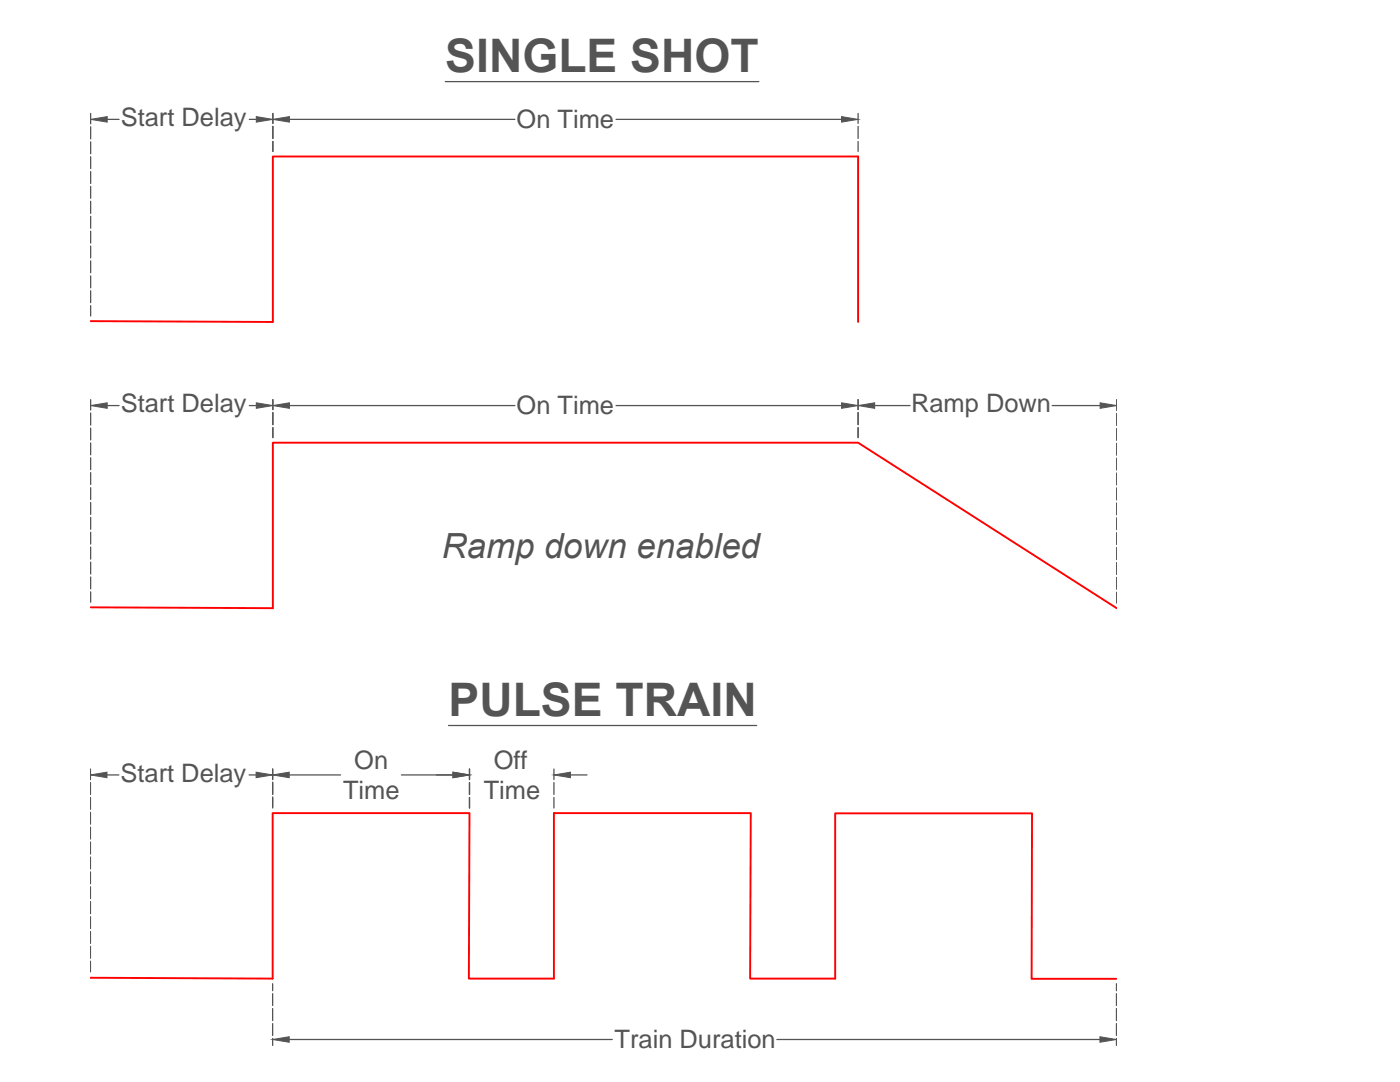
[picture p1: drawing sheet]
<svg xmlns="http://www.w3.org/2000/svg" width="279mm" height="216mm" viewBox="0 0 279 216" stroke-linecap="round" stroke-linejoin="round" font-family="sans-serif">
<!-- layer: pulse -->
<path d="M18.1 64.1l36.4 .1v-33h116.8v33M18.1 121.2l36.4 .2v-33.1h116.8l51.6 33.1M18 195.1l36.4 .2v-33.1h39.3l-.1 33.1h16.9v-33.1h39.3l-.1 33.1h17v-33h39.3l-.1 33h16.9" fill="none" stroke="#f00" stroke-width=".38"/>
<!-- layer: Annotate -->
<g fill="none" stroke="#545454" stroke-width=".25">
<path d="M88.9 16.3h62.5M18.1 22.6v2.1M18.1 25.3v2.4M18.1 28.3v2.4M18.1 31.3v2.3M18.1 34.2v2.4M18.1 37.2v2.4M21.4 23.8h2.4M49.8 23.8h1.4M54.5 22.6v2M54.5 25.2v2.4M54.5 28.2v2"/>
<path d="M57.8 23.8h45M123 23.8h45M171.3 22.6v2M171.3 25.2v2.4M171.3 28.2v2M18.1 40.2v2.4M18.1 43.2v2.3M18.1 46.1v2.4M18.1 49.1v2.4M18.1 52.1v2.3M18.1 55.1v2.3M18.1 58v2.4"/>
<path d="M18.1 61v2.1M18.1 79.7v2.1M54.5 79.7v2M171.3 79.7v2M222.9 79.7v2.2M18.1 82.4v2.4M18.1 85.4v2.4M18.1 88.4v2.3M18.1 91.3v2.4M18.1 94.3v2.4M18.1 97.3v2.4M21.4 80.9h2.4"/>
<path d="M49.8 80.9h1.4M54.5 82.3v2.4M54.5 85.3v2M57.8 80.9h45M123 80.9h45M171.3 82.3v2.4M171.3 85.3v2M174.6 80.9h7M210 80.9h9.6M222.9 82.5v2.4M222.9 85.5v2.4M222.9 88.5v2.3"/>
<path d="M222.9 91.4v2.4M222.9 94.4v2.4M222.9 97.4v2.4M18.1 100.3v2.3M18.1 103.2v2.4M18.1 106.2v2.4M18.1 109.2v2.4M18.1 112.2v2.3M18.1 115.1v2.4M18.1 118.1v2.1M222.9 100.4v2.3M222.9 103.3v2.4"/>
<path d="M222.9 106.3v2.4M222.9 109.2v2.5M222.9 112.3v2.3M222.9 115.2v2.4M222.9 118.2v2.1M18 153.4v2.2M18 156.2v2.3M18 159.1v2.4M21.4 154.6h2.3M49.7 154.6h1.4M54.4 153.4v2.2M54.4 156.1v2.4"/>
<path d="M54.4 159v2.2M57.7 154.6h10.3M80.1 154.6h10.3M89.5 144.8h61.5M93.7 153.4v2.2M93.7 156.2v2.3M93.7 159.1v2.1M110.5 153.4v2.2M110.5 156.2v2.3M110.5 159.1v2.1M113.8 154.6h3.4M18 162.1v2.4"/>
<path d="M18 165v2.4M18 168v2.4M18 171v2.4M18 174v2.3M18 176.9v2.4M18 179.9v2.4M18 182.9v2.4M18 185.9v2.3M18 188.8v2.4M18 191.8v2.1M54.4 196.3v1.4M54.4 198.3v2.3"/>
<path d="M222.8 196.3v1.4M222.8 198.3v2.3M54.4 201.2v2.5M54.4 204.2v2.4M54.4 207.2v1.4M57.7 207.4h64.5M155 207.4h64.5M222.8 201.2v2.5M222.8 204.2v2.4M222.8 207.2v1.4"/>
</g>
<g fill="#545454" stroke="#545454" stroke-width=".2">
<path d="M54.4 207.4l3.3-.5v1.1z"/>
<path d="M219.5 206.9l3.3 .5-3.3 .6z"/>
<path d="M54.5 23.8l3.3-.5v1.1z"/>
<path d="M168 23.3l3.3 .5-3.3 .6z"/>
<path d="M54.4 154.6l3.3-.5v1.1z"/>
<path d="M90.4 154.1l3.3 .5-3.3 .6z"/>
<path d="M110.5 154.6l3.3-.5v1.1z"/>
<path d="M54.5 80.9l3.3-.5v1.1z"/>
<path d="M168 80.4l3.3 .5-3.3 .6z"/>
<path d="M219.6 80.4l3.3 .5-3.3 .6z"/>
<path d="M171.3 80.9l3.3-.5v1.1z"/>
<path d="M18.1 23.8l3.3-.5v1.1z"/>
<path d="M51.2 23.3l3.3 .5-3.3 .6z"/>
<path d="M18.1 80.9l3.3-.5v1.1z"/>
<path d="M51.2 80.4l3.3 .5-3.3 .6z"/>
<path d="M18 154.6l3.4-.5v1.1z"/>
<path d="M51.1 154.1l3.3 .5-3.3 .6z"/>
</g>
<g font-size="9.2" fill="#545454">
<text x="88.9" y="14.3">SINGLE SHOT</text>
<text x="89.5" y="142.8">PULSE TRAIN</text>
</g>
<text font-size="6.9" fill="#545454" x="88.2" y="111.4">Ramp down enabled</text>
<g font-size="5.1" fill="#545454">
<text x="24.1" y="25.1">Start Delay</text>
<text x="103.1" y="25.6">On Time</text>
<text x="24.1" y="82.2">Start Delay</text>
<text x="103.1" y="82.7">On Time</text>
<text x="181.8" y="82.2">Ramp Down</text>
<text x="24.1" y="155.9">Start Delay</text>
<text x="70.7" y="153.4">On</text>
<text x="98.5" y="153.4">Off</text>
<text x="68.5" y="159.5">Time</text>
<text x="96.5" y="159.5">Time</text>
<text x="122.7" y="209.2">Train Duration</text>
</g>
</svg>
